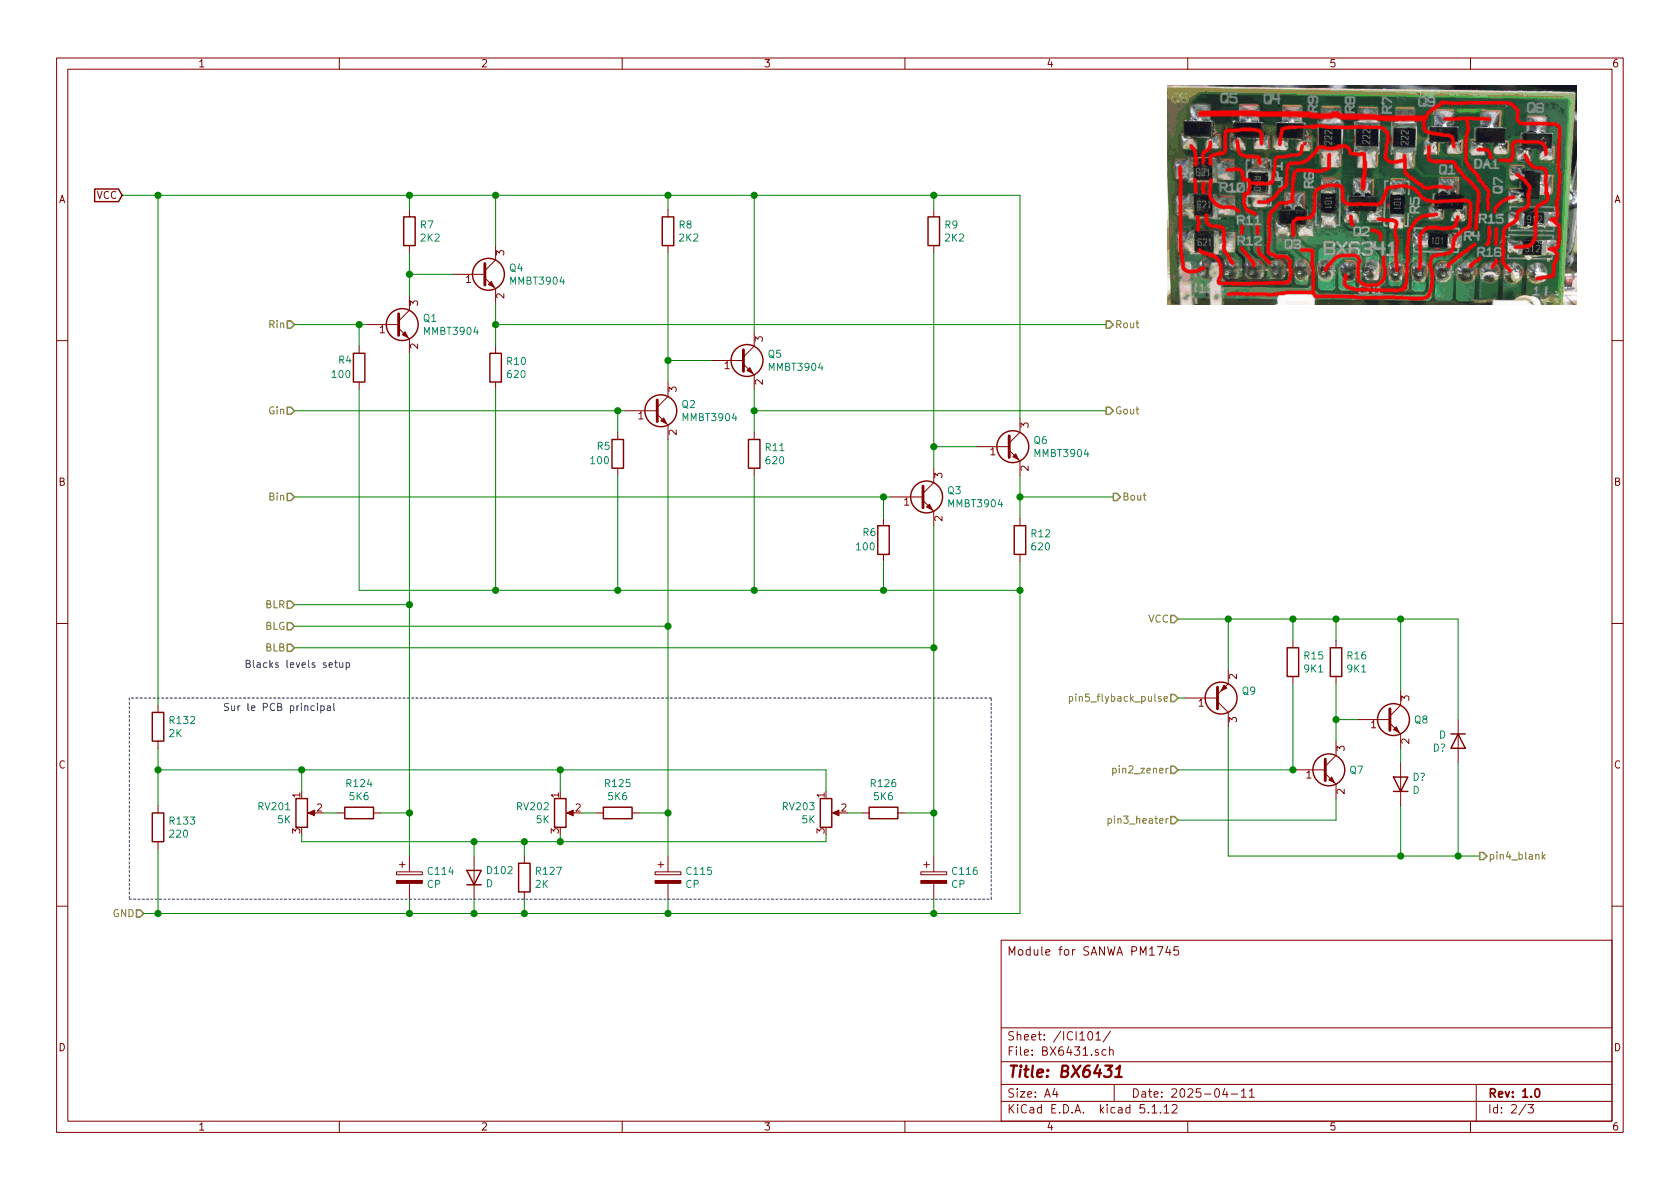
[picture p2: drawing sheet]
EESchema Schematic File Version 4
EELAYER 30 0
EELAYER END
$Descr A4 11693 8268
encoding utf-8
Sheet 2 3
Title "BX6431"
Date "2025-04-11"
Rev "1.0"
Comp ""
Comment1 ""
Comment2 ""
Comment3 ""
Comment4 "Module for SANWA PM1745"
$EndDescr
$Comp
L Transistor_BJT:MMBT3904 Q2
U 1 1
P 4550 2850
F 0 "Q2" H 4741 2896 50  0000 L CNN
F 1 "MMBT3904" H 4741 2805 50  0000 L CNN
F 2 "Package_TO_SOT_SMD:SOT-23" H 4750 2775 50  0001 L CIN
F 3 "https://www.onsemi.com/pub/Collateral/2N3903-D.PDF" H 4550 2850 50  0001 L CNN
	1    4550 2850
	1    0    0    -1  
$EndComp
$Comp
L Device:R R11
U 1 1
P 5250 3150
F 0 "R11" H 5320 3196 50  0000 L CNN
F 1 "620" H 5320 3105 50  0000 L CNN
F 2 "" V 5180 3150 50  0001 C CNN
F 3 "~" H 5250 3150 50  0001 C CNN
	1    5250 3150
	1    0    0    -1  
$EndComp
Text HLabel 1000 6350 0    50   Input ~ 0
GND
Wire Wire Line
	850  1350 1100 1350
Wire Wire Line
	5250 3300 5250 4100
$Comp
L Device:R R8
U 1 1
P 4650 1600
F 0 "R8" H 4720 1646 50  0000 L CNN
F 1 "2K2" H 4720 1555 50  0000 L CNN
F 2 "" V 4580 1600 50  0001 C CNN
F 3 "~" H 4650 1600 50  0001 C CNN
	1    4650 1600
	1    0    0    -1  
$EndComp
Wire Wire Line
	4650 1450 4650 1350
Connection ~ 4650 1350
Wire Wire Line
	4650 1350 5250 1350
Wire Wire Line
	5250 2300 5250 1350
Wire Wire Line
	5250 2850 7700 2850
Text HLabel 7700 2850 2    50   Output ~ 0
Gout
$Comp
L Device:CP C115
U 1 1
P 4650 6100
F 0 "C115" H 4768 6146 50  0000 L CNN
F 1 "CP" H 4768 6055 50  0000 L CNN
F 2 "" H 4688 5950 50  0001 C CNN
F 3 "~" H 4650 6100 50  0001 C CNN
	1    4650 6100
	1    0    0    -1  
$EndComp
$Comp
L Device:R R125
U 1 1
P 4300 5650
F 0 "R125" V 4093 5650 50  0000 C CNN
F 1 "5K6" V 4184 5650 50  0000 C CNN
F 2 "" V 4230 5650 50  0001 C CNN
F 3 "~" H 4300 5650 50  0001 C CNN
	1    4300 5650
	0    1    1    0   
$EndComp
Wire Wire Line
	4450 5650 4650 5650
Wire Wire Line
	4150 5650 4050 5650
$Comp
L Device:R_POT RV202
U 1 1
P 3900 5650
F 0 "RV202" H 3830 5696 50  0000 R CNN
F 1 "5K" H 3830 5605 50  0000 R CNN
F 2 "" H 3900 5650 50  0001 C CNN
F 3 "~" H 3900 5650 50  0001 C CNN
	1    3900 5650
	1    0    0    -1  
$EndComp
Wire Wire Line
	4650 1750 4650 2500
Wire Wire Line
	5250 1350 6500 1350
Wire Wire Line
	4950 2500 4650 2500
Connection ~ 4650 2500
Wire Wire Line
	4650 2500 4650 2650
Text HLabel 2050 2850 0    50   Input ~ 0
Gin
$Comp
L Device:D D102
U 1 1
P 3300 6100
F 0 "D102" V 3346 6020 50  0000 R CNN
F 1 "D" V 3255 6020 50  0000 R CNN
F 2 "" H 3300 6100 50  0001 C CNN
F 3 "~" H 3300 6100 50  0001 C CNN
	1    3300 6100
	0    -1   -1   0   
$EndComp
$Comp
L Transistor_BJT:MMBT3904 Q3
U 1 1
P 6400 3450
F 0 "Q3" H 6591 3496 50  0000 L CNN
F 1 "MMBT3904" H 6591 3405 50  0000 L CNN
F 2 "Package_TO_SOT_SMD:SOT-23" H 6600 3375 50  0001 L CIN
F 3 "https://www.onsemi.com/pub/Collateral/2N3903-D.PDF" H 6400 3450 50  0001 L CNN
	1    6400 3450
	1    0    0    -1  
$EndComp
$Comp
L Device:R R12
U 1 1
P 7100 3750
F 0 "R12" H 7170 3796 50  0000 L CNN
F 1 "620" H 7170 3705 50  0000 L CNN
F 2 "" V 7030 3750 50  0001 C CNN
F 3 "~" H 7100 3750 50  0001 C CNN
	1    7100 3750
	1    0    0    -1  
$EndComp
Wire Wire Line
	7100 3300 7100 3450
$Comp
L Device:R R9
U 1 1
P 6500 1600
F 0 "R9" H 6570 1646 50  0000 L CNN
F 1 "2K2" H 6570 1555 50  0000 L CNN
F 2 "" V 6430 1600 50  0001 C CNN
F 3 "~" H 6500 1600 50  0001 C CNN
	1    6500 1600
	1    0    0    -1  
$EndComp
Wire Wire Line
	6500 1450 6500 1350
Wire Wire Line
	7100 2900 7100 1350
Wire Wire Line
	7100 3450 7750 3450
$Comp
L Device:CP C116
U 1 1
P 6500 6100
F 0 "C116" H 6618 6146 50  0000 L CNN
F 1 "CP" H 6618 6055 50  0000 L CNN
F 2 "" H 6538 5950 50  0001 C CNN
F 3 "~" H 6500 6100 50  0001 C CNN
	1    6500 6100
	1    0    0    -1  
$EndComp
Wire Wire Line
	6500 1750 6500 3100
Wire Wire Line
	6800 3100 6500 3100
Connection ~ 6500 3100
Wire Wire Line
	6500 3100 6500 3250
$Comp
L Transistor_BJT:MMBT3904 Q1
U 1 1
P 2750 2250
F 0 "Q1" H 2941 2296 50  0000 L CNN
F 1 "MMBT3904" H 2941 2205 50  0000 L CNN
F 2 "Package_TO_SOT_SMD:SOT-23" H 2950 2175 50  0001 L CIN
F 3 "https://www.onsemi.com/pub/Collateral/2N3903-D.PDF" H 2750 2250 50  0001 L CNN
	1    2750 2250
	1    0    0    -1  
$EndComp
$Comp
L Device:R R10
U 1 1
P 3450 2550
F 0 "R10" H 3520 2596 50  0000 L CNN
F 1 "620" H 3520 2505 50  0000 L CNN
F 2 "" V 3380 2550 50  0001 C CNN
F 3 "~" H 3450 2550 50  0001 C CNN
	1    3450 2550
	1    0    0    -1  
$EndComp
Wire Wire Line
	3450 2700 3450 4100
$Comp
L Device:R R7
U 1 1
P 2850 1600
F 0 "R7" H 2920 1646 50  0000 L CNN
F 1 "2K2" H 2920 1555 50  0000 L CNN
F 2 "" V 2780 1600 50  0001 C CNN
F 3 "~" H 2850 1600 50  0001 C CNN
	1    2850 1600
	1    0    0    -1  
$EndComp
Wire Wire Line
	2850 1450 2850 1350
Wire Wire Line
	3450 1700 3450 1350
Wire Wire Line
	3450 2250 7700 2250
Text HLabel 7700 2250 2    50   Output ~ 0
Rout
$Comp
L Device:CP C114
U 1 1
P 2850 6100
F 0 "C114" H 2968 6146 50  0000 L CNN
F 1 "CP" H 2968 6055 50  0000 L CNN
F 2 "" H 2888 5950 50  0001 C CNN
F 3 "~" H 2850 6100 50  0001 C CNN
	1    2850 6100
	1    0    0    -1  
$EndComp
Wire Wire Line
	2850 1750 2850 1900
Wire Wire Line
	3150 1900 2850 1900
Connection ~ 2850 1900
Wire Wire Line
	2850 1900 2850 2050
Wire Wire Line
	2550 2250 2500 2250
Connection ~ 6500 1350
Wire Wire Line
	6500 1350 7100 1350
Connection ~ 3450 1350
Wire Wire Line
	3450 1350 4650 1350
Connection ~ 2850 1350
Wire Wire Line
	2850 1350 3450 1350
Text HLabel 2050 2250 0    50   Input ~ 0
Rin
$Comp
L Device:R R126
U 1 1
P 6150 5650
F 0 "R126" V 5943 5650 50  0000 C CNN
F 1 "5K6" V 6034 5650 50  0000 C CNN
F 2 "" V 6080 5650 50  0001 C CNN
F 3 "~" H 6150 5650 50  0001 C CNN
	1    6150 5650
	0    1    1    0   
$EndComp
Wire Wire Line
	6300 5650 6500 5650
Wire Wire Line
	6000 5650 5900 5650
$Comp
L Device:R_POT RV203
U 1 1
P 5750 5650
F 0 "RV203" H 5680 5696 50  0000 R CNN
F 1 "5K" H 5680 5605 50  0000 R CNN
F 2 "" H 5750 5650 50  0001 C CNN
F 3 "~" H 5750 5650 50  0001 C CNN
	1    5750 5650
	1    0    0    -1  
$EndComp
Text HLabel 2050 3450 0    50   Input ~ 0
Bin
Text HLabel 7750 3450 2    50   Output ~ 0
Bout
Connection ~ 7100 3450
Wire Wire Line
	7100 3450 7100 3600
Wire Wire Line
	5250 2700 5250 2850
Wire Wire Line
	3450 2100 3450 2250
Connection ~ 5250 1350
Connection ~ 3450 2250
Wire Wire Line
	3450 2250 3450 2400
Connection ~ 5250 2850
Wire Wire Line
	5250 2850 5250 3000
$Comp
L Device:R R124
U 1 1
P 2500 5650
F 0 "R124" V 2293 5650 50  0000 C CNN
F 1 "5K6" V 2384 5650 50  0000 C CNN
F 2 "" V 2430 5650 50  0001 C CNN
F 3 "~" H 2500 5650 50  0001 C CNN
	1    2500 5650
	0    1    1    0   
$EndComp
Wire Wire Line
	2650 5650 2850 5650
Wire Wire Line
	2350 5650 2250 5650
$Comp
L Device:R_POT RV201
U 1 1
P 2100 5650
F 0 "RV201" H 2030 5696 50  0000 R CNN
F 1 "5K" H 2030 5605 50  0000 R CNN
F 2 "" H 2100 5650 50  0001 C CNN
F 3 "~" H 2100 5650 50  0001 C CNN
	1    2100 5650
	1    0    0    -1  
$EndComp
Wire Wire Line
	5750 5500 5750 5350
Wire Wire Line
	2100 5500 2100 5350
Wire Wire Line
	3900 5500 3900 5350
Connection ~ 6500 5650
Wire Wire Line
	6500 5650 6500 5950
Wire Wire Line
	6500 3650 6500 4500
Connection ~ 4650 5650
Wire Wire Line
	4650 5650 4650 5950
Wire Wire Line
	4650 3050 4650 4350
Connection ~ 2850 5650
Wire Wire Line
	2850 5650 2850 5950
Wire Wire Line
	2850 2450 2850 4200
Wire Wire Line
	5750 5350 3900 5350
Connection ~ 2100 5350
Connection ~ 3900 5350
Wire Wire Line
	3900 5350 2100 5350
$Comp
L Device:R R133
U 1 1
P 1100 5750
F 0 "R133" H 1170 5796 50  0000 L CNN
F 1 "220" H 1170 5705 50  0000 L CNN
F 2 "" V 1030 5750 50  0001 C CNN
F 3 "~" H 1100 5750 50  0001 C CNN
	1    1100 5750
	1    0    0    -1  
$EndComp
Wire Wire Line
	1000 6350 1100 6350
Wire Wire Line
	1100 5600 1100 5350
Wire Wire Line
	1100 5900 1100 6350
Connection ~ 1100 6350
$Comp
L Device:R R132
U 1 1
P 1100 5050
F 0 "R132" H 1170 5096 50  0000 L CNN
F 1 "2K" H 1170 5005 50  0000 L CNN
F 2 "" V 1030 5050 50  0001 C CNN
F 3 "~" H 1100 5050 50  0001 C CNN
	1    1100 5050
	1    0    0    -1  
$EndComp
Wire Wire Line
	1100 5200 1100 5350
Connection ~ 1100 5350
Wire Wire Line
	1100 4900 1100 1350
Connection ~ 1100 1350
Wire Wire Line
	1100 1350 2850 1350
Wire Wire Line
	2850 4200 2050 4200
Text HLabel 2050 4200 0    50   Input ~ 0
BLR
Wire Wire Line
	4650 4350 2050 4350
Text HLabel 2050 4350 0    50   Input ~ 0
BLG
Wire Wire Line
	6500 4500 2050 4500
Text HLabel 2050 4500 0    50   Input ~ 0
BLB
Connection ~ 2850 4200
Wire Wire Line
	2850 4200 2850 5650
Connection ~ 4650 4350
Wire Wire Line
	4650 4350 4650 5650
Connection ~ 6500 4500
Wire Wire Line
	6500 4500 6500 5650
Text Notes 1700 4650 0    50   ~ 0
Blacks levels setup
Wire Notes Line
	900  4850 900  6250
Wire Notes Line
	900  6250 6900 6250
Wire Notes Line
	6900 6250 6900 4850
Wire Notes Line
	6900 4850 900  4850
Text Notes 1550 4950 0    50   ~ 0
Sur le PCB principal
Wire Wire Line
	1100 5350 2100 5350
$Comp
L Device:R R127
U 1 1
P 3650 6100
F 0 "R127" H 3720 6146 50  0000 L CNN
F 1 "2K" H 3720 6055 50  0000 L CNN
F 2 "" V 3580 6100 50  0001 C CNN
F 3 "~" H 3650 6100 50  0001 C CNN
	1    3650 6100
	1    0    0    -1  
$EndComp
Wire Wire Line
	3650 5950 3650 5850
Wire Wire Line
	3300 6250 3300 6350
Wire Wire Line
	3650 6250 3650 6350
Wire Wire Line
	2850 6250 2850 6350
Connection ~ 2850 6350
Wire Wire Line
	2850 6350 3300 6350
Wire Wire Line
	4650 6250 4650 6350
Connection ~ 4650 6350
Wire Wire Line
	4650 6350 6500 6350
Wire Wire Line
	6500 6250 6500 6350
Connection ~ 6500 6350
Wire Wire Line
	6500 6350 7100 6350
Wire Wire Line
	5750 5850 5750 5800
Wire Wire Line
	3300 5850 3300 5950
Wire Wire Line
	3900 5800 3900 5850
Connection ~ 3900 5850
Wire Wire Line
	3900 5850 5750 5850
Wire Wire Line
	2100 5800 2100 5850
Wire Wire Line
	2100 5850 3300 5850
Connection ~ 3300 5850
Wire Wire Line
	3300 5850 3650 5850
Connection ~ 3650 5850
Wire Wire Line
	3650 5850 3900 5850
Connection ~ 3300 6350
Wire Wire Line
	3300 6350 3650 6350
Connection ~ 3650 6350
Wire Wire Line
	3650 6350 4650 6350
Wire Wire Line
	1100 6350 2850 6350
$Comp
L Device:R R4
U 1 1
P 2500 2550
F 0 "R4" H 2650 2500 50  0000 R CNN
F 1 "100" H 2700 2600 50  0000 R CNN
F 2 "" V 2430 2550 50  0001 C CNN
F 3 "~" H 2500 2550 50  0001 C CNN
	1    2500 2550
	-1   0    0    1   
$EndComp
$Comp
L Device:R R5
U 1 1
P 4300 3150
F 0 "R5" H 4450 3100 50  0000 R CNN
F 1 "100" H 4500 3200 50  0000 R CNN
F 2 "" V 4230 3150 50  0001 C CNN
F 3 "~" H 4300 3150 50  0001 C CNN
	1    4300 3150
	-1   0    0    1   
$EndComp
$Comp
L Device:R R6
U 1 1
P 6150 3750
F 0 "R6" H 6300 3700 50  0000 R CNN
F 1 "100" H 6350 3800 50  0000 R CNN
F 2 "" V 6080 3750 50  0001 C CNN
F 3 "~" H 6150 3750 50  0001 C CNN
	1    6150 3750
	-1   0    0    1   
$EndComp
Wire Wire Line
	7100 3900 7100 4100
Wire Wire Line
	7100 4100 6150 4100
Connection ~ 7100 4100
Connection ~ 5250 4100
Wire Wire Line
	5250 4100 4300 4100
$Comp
L Transistor_BJT:MMBT3904 Q7
U 1 1
P 9200 5350
F 0 "Q7" H 9390 5350 50  0000 L CNN
F 1 "MMBT3904" H 9391 5305 50  0001 L CNN
F 2 "Package_TO_SOT_SMD:SOT-23" H 9400 5275 50  0001 L CIN
F 3 "https://www.onsemi.com/pub/Collateral/2N3903-D.PDF" H 9200 5350 50  0001 L CNN
	1    9200 5350
	1    0    0    -1  
$EndComp
$Comp
L Device:R R15
U 1 1
P 9000 4600
F 0 "R15" H 9070 4646 50  0000 L CNN
F 1 "9K1" H 9070 4555 50  0000 L CNN
F 2 "" V 8930 4600 50  0001 C CNN
F 3 "~" H 9000 4600 50  0001 C CNN
	1    9000 4600
	1    0    0    -1  
$EndComp
$Comp
L Device:R R16
U 1 1
P 9300 4600
F 0 "R16" H 9370 4646 50  0000 L CNN
F 1 "9K1" H 9370 4555 50  0000 L CNN
F 2 "" V 9230 4600 50  0001 C CNN
F 3 "~" H 9300 4600 50  0001 C CNN
	1    9300 4600
	1    0    0    -1  
$EndComp
Wire Wire Line
	9300 5000 9300 4750
Text HLabel 8200 5350 0    50   Input ~ 0
pin2_zener
Text HLabel 8200 5700 0    50   Input ~ 0
pin3_heater
Wire Wire Line
	9000 4450 9000 4300
Wire Wire Line
	9000 4750 9000 5350
Wire Wire Line
	7100 4100 7100 6350
Wire Wire Line
	8200 5700 9300 5700
Wire Wire Line
	9300 5000 9300 5150
$Comp
L Transistor_BJT:MMBT3904 Q6
U 1 1
P 7000 3100
F 0 "Q6" H 7191 3146 50  0000 L CNN
F 1 "MMBT3904" H 7191 3055 50  0000 L CNN
F 2 "Package_TO_SOT_SMD:SOT-23" H 7200 3025 50  0001 L CIN
F 3 "https://www.onsemi.com/pub/Collateral/2N3903-D.PDF" H 7000 3100 50  0001 L CNN
	1    7000 3100
	1    0    0    -1  
$EndComp
$Comp
L Transistor_BJT:MMBT3904 Q5
U 1 1
P 5150 2500
F 0 "Q5" H 5341 2546 50  0000 L CNN
F 1 "MMBT3904" H 5341 2455 50  0000 L CNN
F 2 "Package_TO_SOT_SMD:SOT-23" H 5350 2425 50  0001 L CIN
F 3 "https://www.onsemi.com/pub/Collateral/2N3903-D.PDF" H 5150 2500 50  0001 L CNN
	1    5150 2500
	1    0    0    -1  
$EndComp
$Comp
L Transistor_BJT:MMBT3904 Q4
U 1 1
P 3350 1900
F 0 "Q4" H 3541 1946 50  0000 L CNN
F 1 "MMBT3904" H 3541 1855 50  0000 L CNN
F 2 "Package_TO_SOT_SMD:SOT-23" H 3550 1825 50  0001 L CIN
F 3 "https://www.onsemi.com/pub/Collateral/2N3903-D.PDF" H 3350 1900 50  0001 L CNN
	1    3350 1900
	1    0    0    -1  
$EndComp
Connection ~ 3450 4100
Connection ~ 2500 2250
Wire Wire Line
	2500 2250 2050 2250
Wire Wire Line
	2500 2400 2500 2250
Wire Wire Line
	4300 3000 4300 2850
Wire Wire Line
	6150 3600 6150 3450
Wire Wire Line
	6150 4100 6150 3900
Wire Wire Line
	4300 3300 4300 4100
Wire Wire Line
	2500 2700 2500 4100
Wire Wire Line
	2500 4100 3450 4100
Connection ~ 4300 2850
Wire Wire Line
	4300 2850 4350 2850
Connection ~ 4300 4100
Wire Wire Line
	2050 2850 4300 2850
Wire Wire Line
	3450 4100 4300 4100
Connection ~ 6150 3450
Wire Wire Line
	6150 3450 6200 3450
Connection ~ 6150 4100
Wire Wire Line
	2050 3450 6150 3450
Wire Wire Line
	5250 4100 6150 4100
$Comp
L Transistor_BJT:MMBT3904 Q8
U 1 1
P 9650 5000
F 0 "Q8" H 9840 5000 50  0000 L CNN
F 1 "MMBT3904" H 9841 4955 50  0001 L CNN
F 2 "Package_TO_SOT_SMD:SOT-23" H 9850 4925 50  0001 L CIN
F 3 "https://www.onsemi.com/pub/Collateral/2N3903-D.PDF" H 9650 5000 50  0001 L CNN
	1    9650 5000
	1    0    0    -1  
$EndComp
Wire Wire Line
	9750 4800 9750 4300
$Comp
L Device:D D?
U 1 1
P 9750 5450
F 0 "D?" V 9796 5370 50  0000 R CNN
F 1 "D" V 9705 5370 50  0000 R CNN
F 2 "" H 9750 5450 50  0001 C CNN
F 3 "~" H 9750 5450 50  0001 C CNN
	1    9750 5450
	0    -1   -1   0   
$EndComp
Wire Wire Line
	9750 5200 9750 5300
$Comp
L Transistor_BJT:MMBT3906 Q9
U 1 1
P 8450 4850
F 0 "Q9" H 8641 4804 50  0000 L CNN
F 1 "MMBT3906" H 7950 5000 50  0001 L CNN
F 2 "Package_TO_SOT_SMD:SOT-23" H 8650 4775 50  0001 L CIN
F 3 "https://www.onsemi.com/pub/Collateral/2N3906-D.PDF" H 8450 4850 50  0001 L CNN
	1    8450 4850
	1    0    0    1   
$EndComp
Text HLabel 8200 4850 0    50   Input ~ 0
pin5_flyback_pulse
Wire Wire Line
	8200 4850 8250 4850
Text HLabel 10300 5950 2    50   Output ~ 0
pin4_blank
Wire Wire Line
	8550 5050 8550 5950
$Comp
L Device:D D?
U 1 1
P 10150 5150
F 0 "D?" V 10196 5070 50  0000 R CNN
F 1 "D" V 10105 5070 50  0000 R CNN
F 2 "" H 10150 5150 50  0001 C CNN
F 3 "~" H 10150 5150 50  0001 C CNN
	1    10150 5150
	0    1    1    0   
$EndComp
Wire Wire Line
	10150 5000 10150 4300
Wire Wire Line
	10150 5300 10150 5950
Wire Wire Line
	9450 5000 9300 5000
Wire Wire Line
	8200 5350 9000 5350
Connection ~ 9300 5000
Connection ~ 9000 5350
Wire Wire Line
	9300 5550 9300 5700
Wire Wire Line
	8550 4300 8550 4650
Connection ~ 9750 4300
Wire Wire Line
	9750 4300 9300 4300
Connection ~ 9300 4300
Wire Wire Line
	9300 4300 9300 4450
Wire Wire Line
	9300 4300 9000 4300
Connection ~ 9000 4300
Wire Wire Line
	9000 4300 8550 4300
Wire Wire Line
	8550 5950 9750 5950
Connection ~ 8550 4300
Wire Wire Line
	8550 4300 8200 4300
Wire Wire Line
	10150 4300 9750 4300
Wire Wire Line
	10150 5950 9750 5950
Text HLabel 8200 4300 0    50   Input ~ 0
VCC
Connection ~ 9750 5950
Wire Wire Line
	9750 5950 9750 5600
Wire Wire Line
	10150 5950 10300 5950
Connection ~ 10150 5950
Text GLabel 850  1350 0    50   Input ~ 0
VCC
$EndSCHEMATC
